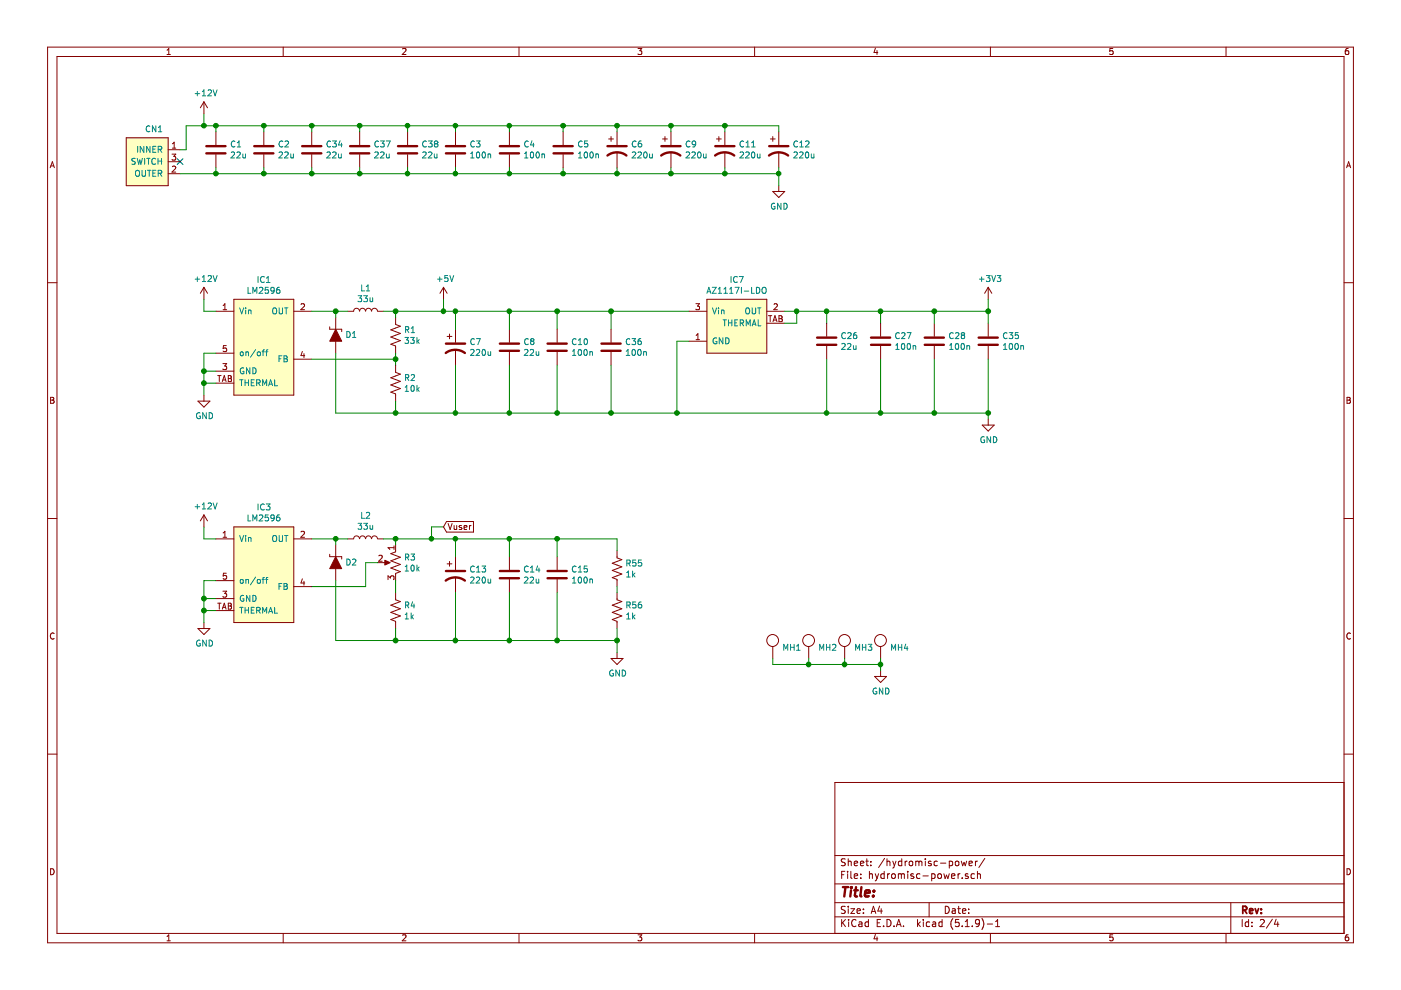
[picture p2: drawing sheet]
EESchema Schematic File Version 4
EELAYER 30 0
EELAYER END
$Descr A4 11693 8268
encoding utf-8
Sheet 2 4
Title ""
Date ""
Rev ""
Comp ""
Comment1 ""
Comment2 ""
Comment3 ""
Comment4 ""
$EndDescr
$Comp
L power:+12V #PWR01
U 1 1
P 1700 950
F 0 "#PWR01" H 1700 800 50  0001 C CNN
F 1 "+12V" H 1715 1123 50  0000 C CNN
F 2 "" H 1700 950 50  0001 C CNN
F 3 "" H 1700 950 50  0001 C CNN
	1    1700 950 
	1    0    0    -1  
$EndComp
$Comp
L power:GND #PWR02
U 1 1
P 6500 1550
F 0 "#PWR02" H 6500 1300 50  0001 C CNN
F 1 "GND" H 6505 1377 50  0000 C CNN
F 2 "" H 6500 1550 50  0001 C CNN
F 3 "" H 6500 1550 50  0001 C CNN
	1    6500 1550
	1    0    0    -1  
$EndComp
$Comp
L Device:C C1
U 1 1
P 1800 1250
F 0 "C1" H 1915 1296 50  0000 L CNN
F 1 "22u" H 1915 1205 50  0000 L CNN
F 2 "hydromisc:HM_1206" H 1838 1100 50  0001 C CNN
F 3 "~" H 1800 1250 50  0001 C CNN
	1    1800 1250
	1    0    0    -1  
$EndComp
$Comp
L Device:C C2
U 1 1
P 2200 1250
F 0 "C2" H 2315 1296 50  0000 L CNN
F 1 "22u" H 2315 1205 50  0000 L CNN
F 2 "hydromisc:HM_1206" H 2238 1100 50  0001 C CNN
F 3 "~" H 2200 1250 50  0001 C CNN
	1    2200 1250
	1    0    0    -1  
$EndComp
$Comp
L Device:C C3
U 1 1
P 3800 1250
F 0 "C3" H 3915 1296 50  0000 L CNN
F 1 "100n" H 3915 1205 50  0000 L CNN
F 2 "hydromisc:HM_0603" H 3838 1100 50  0001 C CNN
F 3 "~" H 3800 1250 50  0001 C CNN
	1    3800 1250
	1    0    0    -1  
$EndComp
$Comp
L Device:C C4
U 1 1
P 4250 1250
F 0 "C4" H 4365 1296 50  0000 L CNN
F 1 "100n" H 4365 1205 50  0000 L CNN
F 2 "hydromisc:HM_0603" H 4288 1100 50  0001 C CNN
F 3 "~" H 4250 1250 50  0001 C CNN
	1    4250 1250
	1    0    0    -1  
$EndComp
$Comp
L Device:C C5
U 1 1
P 4700 1250
F 0 "C5" H 4815 1296 50  0000 L CNN
F 1 "100n" H 4815 1205 50  0000 L CNN
F 2 "hydromisc:HM_0603" H 4738 1100 50  0001 C CNN
F 3 "~" H 4700 1250 50  0001 C CNN
	1    4700 1250
	1    0    0    -1  
$EndComp
Wire Wire Line
	4700 1400 4700 1450
Wire Wire Line
	4700 1450 4250 1450
Wire Wire Line
	1800 1450 1800 1400
Wire Wire Line
	2200 1400 2200 1450
Wire Wire Line
	2200 1450 1800 1450
Wire Wire Line
	3800 1400 3800 1450
Connection ~ 3800 1450
Wire Wire Line
	3800 1450 3400 1450
Wire Wire Line
	4250 1400 4250 1450
Connection ~ 4250 1450
Wire Wire Line
	4250 1450 3800 1450
Connection ~ 1800 1450
Wire Wire Line
	1800 1100 1800 1050
Wire Wire Line
	1800 1050 1700 1050
Wire Wire Line
	1800 1050 2200 1050
Wire Wire Line
	4700 1050 4700 1100
Connection ~ 1800 1050
Wire Wire Line
	4250 1100 4250 1050
Connection ~ 4250 1050
Wire Wire Line
	4250 1050 4700 1050
Wire Wire Line
	3800 1100 3800 1050
Connection ~ 3800 1050
Wire Wire Line
	3800 1050 4250 1050
Wire Wire Line
	2200 1100 2200 1050
Wire Wire Line
	3400 1050 3800 1050
Wire Wire Line
	1700 950  1700 1050
Connection ~ 1700 1050
Wire Wire Line
	1700 1050 1550 1050
$Comp
L Device:CP1 C6
U 1 1
P 5150 1250
F 0 "C6" H 5265 1296 50  0000 L CNN
F 1 "220u" H 5265 1205 50  0000 L CNN
F 2 "hydromisc:HM_C_8MM_3.5MM" H 5150 1250 50  0001 C CNN
F 3 "~" H 5150 1250 50  0001 C CNN
	1    5150 1250
	1    0    0    -1  
$EndComp
Wire Wire Line
	4700 1050 5150 1050
Wire Wire Line
	5150 1050 5150 1100
Connection ~ 4700 1050
Wire Wire Line
	4700 1450 5150 1450
Wire Wire Line
	5150 1450 5150 1400
Connection ~ 4700 1450
$Comp
L Device:CP1 C9
U 1 1
P 5600 1250
F 0 "C9" H 5715 1296 50  0000 L CNN
F 1 "220u" H 5715 1205 50  0000 L CNN
F 2 "hydromisc:HM_C_8MM_3.5MM" H 5600 1250 50  0001 C CNN
F 3 "~" H 5600 1250 50  0001 C CNN
	1    5600 1250
	1    0    0    -1  
$EndComp
$Comp
L Device:CP1 C11
U 1 1
P 6050 1250
F 0 "C11" H 6165 1296 50  0000 L CNN
F 1 "220u" H 6165 1205 50  0000 L CNN
F 2 "hydromisc:HM_C_8MM_3.5MM" H 6050 1250 50  0001 C CNN
F 3 "~" H 6050 1250 50  0001 C CNN
	1    6050 1250
	1    0    0    -1  
$EndComp
$Comp
L Device:CP1 C12
U 1 1
P 6500 1250
F 0 "C12" H 6615 1296 50  0000 L CNN
F 1 "220u" H 6615 1205 50  0000 L CNN
F 2 "hydromisc:HM_C_8MM_3.5MM" H 6500 1250 50  0001 C CNN
F 3 "~" H 6500 1250 50  0001 C CNN
	1    6500 1250
	1    0    0    -1  
$EndComp
Wire Wire Line
	5150 1050 5600 1050
Wire Wire Line
	6500 1050 6500 1100
Connection ~ 5150 1050
Wire Wire Line
	6500 1400 6500 1450
Wire Wire Line
	6500 1450 6050 1450
Connection ~ 5150 1450
Wire Wire Line
	5600 1400 5600 1450
Connection ~ 5600 1450
Wire Wire Line
	5600 1450 5150 1450
Wire Wire Line
	5600 1100 5600 1050
Connection ~ 5600 1050
Wire Wire Line
	5600 1050 6050 1050
Wire Wire Line
	6050 1100 6050 1050
Connection ~ 6050 1050
Wire Wire Line
	6050 1050 6500 1050
Wire Wire Line
	6050 1400 6050 1450
Connection ~ 6050 1450
Wire Wire Line
	6050 1450 5600 1450
Wire Wire Line
	6500 1550 6500 1450
Connection ~ 6500 1450
$Comp
L power:+12V #PWR0101
U 1 1
P 1700 2500
F 0 "#PWR0101" H 1700 2350 50  0001 C CNN
F 1 "+12V" H 1715 2673 50  0000 C CNN
F 2 "" H 1700 2500 50  0001 C CNN
F 3 "" H 1700 2500 50  0001 C CNN
	1    1700 2500
	1    0    0    -1  
$EndComp
Wire Wire Line
	1800 2950 1700 2950
Wire Wire Line
	1700 2950 1700 3100
Wire Wire Line
	1800 3100 1700 3100
Connection ~ 1700 3100
Wire Wire Line
	1800 2600 1700 2600
Wire Wire Line
	1700 2600 1700 2500
$Comp
L hydromisc:diode-schottky D1
U 1 1
P 2750 2950
F 0 "D1" V 2900 2822 50  0000 R CNN
F 1 "diode-schottky" H 3150 3000 50  0001 C CNN
F 2 "hydromisc:HM_DIODE_SMB" V 3050 3000 50  0001 C CNN
F 3 "" V 3050 3000 50  0001 C CNN
	1    2750 2950
	0    -1   -1   0   
$EndComp
$Comp
L Device:L L1
U 1 1
P 3050 2600
F 0 "L1" V 3240 2600 50  0000 C CNN
F 1 "33u" V 3149 2600 50  0000 C CNN
F 2 "hydromisc:HM_L_SUMIDA_104CDMCCDS" H 3050 2600 50  0001 C CNN
F 3 "~" H 3050 2600 50  0001 C CNN
	1    3050 2600
	0    -1   -1   0   
$EndComp
$Comp
L Device:CP1 C7
U 1 1
P 3800 2900
F 0 "C7" H 3915 2946 50  0000 L CNN
F 1 "220u" H 3915 2855 50  0000 L CNN
F 2 "hydromisc:HM_C_8MM_3.5MM" H 3800 2900 50  0001 C CNN
F 3 "~" H 3800 2900 50  0001 C CNN
	1    3800 2900
	1    0    0    -1  
$EndComp
$Comp
L Device:C C10
U 1 1
P 4650 2900
F 0 "C10" H 4765 2946 50  0000 L CNN
F 1 "100n" H 4765 2855 50  0000 L CNN
F 2 "hydromisc:HM_0603" H 4688 2750 50  0001 C CNN
F 3 "~" H 4650 2900 50  0001 C CNN
	1    4650 2900
	1    0    0    -1  
$EndComp
$Comp
L Device:C C8
U 1 1
P 4250 2900
F 0 "C8" H 4365 2946 50  0000 L CNN
F 1 "22u" H 4365 2855 50  0000 L CNN
F 2 "hydromisc:HM_1206" H 4288 2750 50  0001 C CNN
F 3 "~" H 4250 2900 50  0001 C CNN
	1    4250 2900
	1    0    0    -1  
$EndComp
$Comp
L Device:R_US R1
U 1 1
P 3300 2800
F 0 "R1" H 3368 2846 50  0000 L CNN
F 1 "33k" H 3368 2755 50  0000 L CNN
F 2 "hydromisc:HM_0603" V 3340 2790 50  0001 C CNN
F 3 "~" H 3300 2800 50  0001 C CNN
	1    3300 2800
	1    0    0    -1  
$EndComp
$Comp
L Device:R_US R2
U 1 1
P 3300 3200
F 0 "R2" H 3368 3246 50  0000 L CNN
F 1 "10k" H 3368 3155 50  0000 L CNN
F 2 "hydromisc:HM_0603" V 3340 3190 50  0001 C CNN
F 3 "~" H 3300 3200 50  0001 C CNN
	1    3300 3200
	1    0    0    -1  
$EndComp
Wire Wire Line
	3200 2600 3300 2600
Wire Wire Line
	3300 2600 3300 2650
Wire Wire Line
	3300 2600 3700 2600
Wire Wire Line
	4650 2600 4650 2750
Connection ~ 3300 2600
Wire Wire Line
	4250 2750 4250 2600
Connection ~ 4250 2600
Wire Wire Line
	4250 2600 4650 2600
Wire Wire Line
	3800 2750 3800 2600
Connection ~ 3800 2600
Wire Wire Line
	3800 2600 4250 2600
Wire Wire Line
	3300 3450 3800 3450
Wire Wire Line
	4650 3450 4650 3050
Wire Wire Line
	3300 3350 3300 3450
Wire Wire Line
	4250 3050 4250 3450
Connection ~ 4250 3450
Wire Wire Line
	4250 3450 4650 3450
Wire Wire Line
	3800 3050 3800 3450
Connection ~ 3800 3450
Wire Wire Line
	3800 3450 4250 3450
Wire Wire Line
	3300 2950 3300 3000
Connection ~ 3300 3000
Wire Wire Line
	3300 3000 3300 3050
Wire Wire Line
	2800 3450 3300 3450
Connection ~ 3300 3450
$Comp
L power:GND #PWR0103
U 1 1
P 8250 3500
F 0 "#PWR0103" H 8250 3250 50  0001 C CNN
F 1 "GND" H 8255 3327 50  0000 C CNN
F 2 "" H 8250 3500 50  0001 C CNN
F 3 "" H 8250 3500 50  0001 C CNN
	1    8250 3500
	1    0    0    -1  
$EndComp
$Comp
L power:GND #PWR0102
U 1 1
P 1700 3300
F 0 "#PWR0102" H 1700 3050 50  0001 C CNN
F 1 "GND" H 1705 3127 50  0000 C CNN
F 2 "" H 1700 3300 50  0001 C CNN
F 3 "" H 1700 3300 50  0001 C CNN
	1    1700 3300
	1    0    0    -1  
$EndComp
Wire Wire Line
	1700 3100 1700 3200
Wire Wire Line
	1800 3200 1700 3200
Connection ~ 1700 3200
Wire Wire Line
	1700 3200 1700 3300
Wire Wire Line
	2600 3000 3300 3000
Wire Wire Line
	2600 2600 2800 2600
Wire Wire Line
	2800 3450 2800 2950
Wire Wire Line
	2800 2650 2800 2600
Connection ~ 2800 2600
Wire Wire Line
	2800 2600 2900 2600
Wire Wire Line
	1500 1250 1550 1250
Wire Wire Line
	1550 1050 1550 1250
$Comp
L power:+12V #PWR0104
U 1 1
P 1700 4400
F 0 "#PWR0104" H 1700 4250 50  0001 C CNN
F 1 "+12V" H 1715 4573 50  0000 C CNN
F 2 "" H 1700 4400 50  0001 C CNN
F 3 "" H 1700 4400 50  0001 C CNN
	1    1700 4400
	1    0    0    -1  
$EndComp
Wire Wire Line
	1800 4850 1700 4850
Wire Wire Line
	1700 4850 1700 5000
Wire Wire Line
	1800 5000 1700 5000
Connection ~ 1700 5000
Wire Wire Line
	1800 4500 1700 4500
Wire Wire Line
	1700 4500 1700 4400
$Comp
L hydromisc:diode-schottky D2
U 1 1
P 2750 4850
F 0 "D2" V 2900 4722 50  0000 R CNN
F 1 "diode-schottky" H 3150 4900 50  0001 C CNN
F 2 "hydromisc:HM_DIODE_SMB" V 3050 4900 50  0001 C CNN
F 3 "" V 3050 4900 50  0001 C CNN
	1    2750 4850
	0    -1   -1   0   
$EndComp
$Comp
L Device:L L2
U 1 1
P 3050 4500
F 0 "L2" V 3240 4500 50  0000 C CNN
F 1 "33u" V 3149 4500 50  0000 C CNN
F 2 "hydromisc:HM_L_SUMIDA_104CDMCCDS" H 3050 4500 50  0001 C CNN
F 3 "~" H 3050 4500 50  0001 C CNN
	1    3050 4500
	0    -1   -1   0   
$EndComp
Wire Wire Line
	3200 4500 3300 4500
Wire Wire Line
	3300 4500 3300 4550
Wire Wire Line
	3300 4500 3600 4500
Wire Wire Line
	4650 4500 4650 4650
Connection ~ 3300 4500
Wire Wire Line
	4250 4650 4250 4500
Connection ~ 4250 4500
Wire Wire Line
	4250 4500 4650 4500
Wire Wire Line
	3800 4650 3800 4500
Connection ~ 3800 4500
Wire Wire Line
	3800 4500 4250 4500
$Comp
L power:GND #PWR0106
U 1 1
P 1700 5200
F 0 "#PWR0106" H 1700 4950 50  0001 C CNN
F 1 "GND" H 1705 5027 50  0000 C CNN
F 2 "" H 1700 5200 50  0001 C CNN
F 3 "" H 1700 5200 50  0001 C CNN
	1    1700 5200
	1    0    0    -1  
$EndComp
Wire Wire Line
	1700 5000 1700 5100
Wire Wire Line
	1800 5100 1700 5100
Connection ~ 1700 5100
Wire Wire Line
	1700 5100 1700 5200
Wire Wire Line
	2600 4500 2800 4500
Wire Wire Line
	2800 4550 2800 4500
Connection ~ 2800 4500
Wire Wire Line
	2800 4500 2900 4500
$Comp
L power:+5V #PWR0107
U 1 1
P 3700 2500
F 0 "#PWR0107" H 3700 2350 50  0001 C CNN
F 1 "+5V" H 3715 2673 50  0000 C CNN
F 2 "" H 3700 2500 50  0001 C CNN
F 3 "" H 3700 2500 50  0001 C CNN
	1    3700 2500
	1    0    0    -1  
$EndComp
$Comp
L Device:R_POT_US R3
U 1 1
P 3300 4700
F 0 "R3" H 3232 4746 50  0000 R CNN
F 1 "10k" H 3232 4655 50  0000 R CNN
F 2 "hydromisc:HM_TRIMPOT_AB_HA06" H 3300 4700 50  0001 C CNN
F 3 "~" H 3300 4700 50  0001 C CNN
	1    3300 4700
	-1   0    0    -1  
$EndComp
Wire Wire Line
	2600 4900 3050 4900
Wire Wire Line
	3050 4900 3050 4700
Wire Wire Line
	3050 4700 3150 4700
Text GLabel 3700 4400 2    50   Input ~ 0
Vuser
Wire Wire Line
	3700 2500 3700 2600
Connection ~ 3700 2600
Wire Wire Line
	3700 2600 3800 2600
Wire Wire Line
	3700 4400 3600 4400
Wire Wire Line
	3600 4400 3600 4500
Connection ~ 3600 4500
Wire Wire Line
	3600 4500 3800 4500
NoConn ~ 1500 1350
$Comp
L hydromisc:LM2596 IC1
U 1 1
P 2150 2350
F 0 "IC1" H 2200 2365 50  0000 C CNN
F 1 "LM2596" H 2200 2274 50  0000 C CNN
F 2 "hydromisc:HM_TO-263-5" H 2150 2350 50  0001 C CNN
F 3 "" H 2150 2350 50  0001 C CNN
	1    2150 2350
	1    0    0    -1  
$EndComp
$Comp
L hydromisc:LM2596 IC3
U 1 1
P 2150 4250
F 0 "IC3" H 2200 4265 50  0000 C CNN
F 1 "LM2596" H 2200 4174 50  0000 C CNN
F 2 "hydromisc:HM_TO-263-5" H 2150 4250 50  0001 C CNN
F 3 "" H 2150 4250 50  0001 C CNN
	1    2150 4250
	1    0    0    -1  
$EndComp
Wire Wire Line
	3300 4850 3300 4950
Wire Wire Line
	2800 5350 2800 4850
Wire Wire Line
	5150 5450 5150 5350
$Comp
L power:GND #PWR0105
U 1 1
P 5150 5450
F 0 "#PWR0105" H 5150 5200 50  0001 C CNN
F 1 "GND" H 5155 5277 50  0000 C CNN
F 2 "" H 5150 5450 50  0001 C CNN
F 3 "" H 5150 5450 50  0001 C CNN
	1    5150 5450
	1    0    0    -1  
$EndComp
Connection ~ 3300 5350
Wire Wire Line
	2800 5350 3300 5350
Wire Wire Line
	3800 5350 4250 5350
Connection ~ 3800 5350
Wire Wire Line
	3800 4950 3800 5350
Wire Wire Line
	4250 5350 4650 5350
Connection ~ 4250 5350
Wire Wire Line
	4250 4950 4250 5350
Wire Wire Line
	3300 5250 3300 5350
Wire Wire Line
	4650 5350 4650 4950
Wire Wire Line
	3300 5350 3800 5350
$Comp
L Device:R_US R4
U 1 1
P 3300 5100
F 0 "R4" H 3368 5146 50  0000 L CNN
F 1 "1k" H 3368 5055 50  0000 L CNN
F 2 "hydromisc:HM_0603" V 3340 5090 50  0001 C CNN
F 3 "~" H 3300 5100 50  0001 C CNN
	1    3300 5100
	1    0    0    -1  
$EndComp
$Comp
L Device:C C14
U 1 1
P 4250 4800
F 0 "C14" H 4365 4846 50  0000 L CNN
F 1 "22u" H 4365 4755 50  0000 L CNN
F 2 "hydromisc:HM_1206" H 4288 4650 50  0001 C CNN
F 3 "~" H 4250 4800 50  0001 C CNN
	1    4250 4800
	1    0    0    -1  
$EndComp
$Comp
L Device:C C15
U 1 1
P 4650 4800
F 0 "C15" H 4765 4846 50  0000 L CNN
F 1 "100n" H 4765 4755 50  0000 L CNN
F 2 "hydromisc:HM_0603" H 4688 4650 50  0001 C CNN
F 3 "~" H 4650 4800 50  0001 C CNN
	1    4650 4800
	1    0    0    -1  
$EndComp
$Comp
L Device:CP1 C13
U 1 1
P 3800 4800
F 0 "C13" H 3915 4846 50  0000 L CNN
F 1 "220u" H 3915 4755 50  0000 L CNN
F 2 "hydromisc:HM_C_8MM_3.5MM" H 3800 4800 50  0001 C CNN
F 3 "~" H 3800 4800 50  0001 C CNN
	1    3800 4800
	1    0    0    -1  
$EndComp
$Comp
L hydromisc:AZ1117I-LDO IC7
U 1 1
P 6100 2350
F 0 "IC7" H 6150 2365 50  0000 C CNN
F 1 "AZ1117I-LDO" H 6150 2274 50  0000 C CNN
F 2 "hydromisc:HM_SOT-223" H 6100 2350 50  0001 C CNN
F 3 "" H 6100 2350 50  0001 C CNN
	1    6100 2350
	1    0    0    -1  
$EndComp
Wire Wire Line
	5100 3450 5650 3450
Wire Wire Line
	5650 3450 5650 2850
Wire Wire Line
	5650 2850 5750 2850
Wire Wire Line
	5100 2600 5750 2600
$Comp
L Device:C C26
U 1 1
P 6900 2850
F 0 "C26" H 7015 2896 50  0000 L CNN
F 1 "22u" H 7015 2805 50  0000 L CNN
F 2 "hydromisc:HM_1206" H 6938 2700 50  0001 C CNN
F 3 "~" H 6900 2850 50  0001 C CNN
	1    6900 2850
	1    0    0    -1  
$EndComp
$Comp
L Device:C C27
U 1 1
P 7350 2850
F 0 "C27" H 7465 2896 50  0000 L CNN
F 1 "100n" H 7465 2805 50  0000 L CNN
F 2 "hydromisc:HM_0603" H 7388 2700 50  0001 C CNN
F 3 "~" H 7350 2850 50  0001 C CNN
	1    7350 2850
	1    0    0    -1  
$EndComp
$Comp
L Device:C C28
U 1 1
P 7800 2850
F 0 "C28" H 7915 2896 50  0000 L CNN
F 1 "100n" H 7915 2805 50  0000 L CNN
F 2 "hydromisc:HM_0603" H 7838 2700 50  0001 C CNN
F 3 "~" H 7800 2850 50  0001 C CNN
	1    7800 2850
	1    0    0    -1  
$EndComp
Wire Wire Line
	6550 2600 6650 2600
Wire Wire Line
	7800 2600 7800 2700
Wire Wire Line
	7350 2700 7350 2600
Connection ~ 7350 2600
Wire Wire Line
	7350 2600 7800 2600
Wire Wire Line
	6900 2700 6900 2600
Connection ~ 6900 2600
Wire Wire Line
	6900 2600 7350 2600
Wire Wire Line
	5650 3450 6900 3450
Wire Wire Line
	7800 3450 7800 3000
Connection ~ 5650 3450
Wire Wire Line
	7350 3000 7350 3450
Connection ~ 7350 3450
Wire Wire Line
	7350 3450 7800 3450
Wire Wire Line
	6900 3000 6900 3450
Connection ~ 6900 3450
Wire Wire Line
	6900 3450 7350 3450
$Comp
L power:+3V3 #PWR0123
U 1 1
P 8250 2500
F 0 "#PWR0123" H 8250 2350 50  0001 C CNN
F 1 "+3V3" H 8265 2673 50  0000 C CNN
F 2 "" H 8250 2500 50  0001 C CNN
F 3 "" H 8250 2500 50  0001 C CNN
	1    8250 2500
	1    0    0    -1  
$EndComp
Wire Wire Line
	6550 2700 6650 2700
Wire Wire Line
	6650 2700 6650 2600
Connection ~ 6650 2600
Wire Wire Line
	6650 2600 6900 2600
$Comp
L hydromisc:DC_COAX_POWER_NO_SHIELD CN1
U 1 1
P 1400 1100
F 0 "CN1" H 1283 1123 50  0000 C CNN
F 1 "DC_COAX_POWER_NO_SHIELD" H 1550 1100 50  0001 C CNN
F 2 "hydromisc:HM_DC_COAX_POWER_PJ-102AH" H 1400 1100 50  0001 C CNN
F 3 "" H 1400 1100 50  0001 C CNN
	1    1400 1100
	1    0    0    -1  
$EndComp
Wire Wire Line
	1500 1450 1800 1450
$Comp
L Device:C C34
U 1 1
P 2600 1250
F 0 "C34" H 2715 1296 50  0000 L CNN
F 1 "22u" H 2715 1205 50  0000 L CNN
F 2 "hydromisc:HM_1206" H 2638 1100 50  0001 C CNN
F 3 "~" H 2600 1250 50  0001 C CNN
	1    2600 1250
	1    0    0    -1  
$EndComp
Wire Wire Line
	2200 1050 2600 1050
Wire Wire Line
	2600 1050 2600 1100
Connection ~ 2200 1050
Wire Wire Line
	2200 1450 2600 1450
Wire Wire Line
	2600 1450 2600 1400
Connection ~ 2200 1450
$Comp
L Device:C C35
U 1 1
P 8250 2850
F 0 "C35" H 8365 2896 50  0000 L CNN
F 1 "100n" H 8365 2805 50  0000 L CNN
F 2 "hydromisc:HM_0603" H 8288 2700 50  0001 C CNN
F 3 "~" H 8250 2850 50  0001 C CNN
	1    8250 2850
	1    0    0    -1  
$EndComp
Wire Wire Line
	7800 2600 8250 2600
Wire Wire Line
	8250 2600 8250 2500
Connection ~ 7800 2600
Wire Wire Line
	8250 2700 8250 2600
Connection ~ 8250 2600
Wire Wire Line
	7800 3450 8250 3450
Wire Wire Line
	8250 3450 8250 3500
Connection ~ 7800 3450
Wire Wire Line
	8250 3450 8250 3000
Connection ~ 8250 3450
$Comp
L Device:C C36
U 1 1
P 5100 2900
F 0 "C36" H 5215 2946 50  0000 L CNN
F 1 "100n" H 5215 2855 50  0000 L CNN
F 2 "hydromisc:HM_0603" H 5138 2750 50  0001 C CNN
F 3 "~" H 5100 2900 50  0001 C CNN
	1    5100 2900
	1    0    0    -1  
$EndComp
Wire Wire Line
	4650 3450 5100 3450
Wire Wire Line
	5100 3450 5100 3050
Connection ~ 4650 3450
Wire Wire Line
	4650 2600 5100 2600
Wire Wire Line
	5100 2600 5100 2750
Connection ~ 4650 2600
Connection ~ 5100 2600
Connection ~ 5100 3450
$Comp
L Device:C C37
U 1 1
P 3000 1250
F 0 "C37" H 3115 1296 50  0000 L CNN
F 1 "22u" H 3115 1205 50  0000 L CNN
F 2 "hydromisc:HM_1206" H 3038 1100 50  0001 C CNN
F 3 "~" H 3000 1250 50  0001 C CNN
	1    3000 1250
	1    0    0    -1  
$EndComp
Wire Wire Line
	3000 1400 3000 1450
Wire Wire Line
	3000 1100 3000 1050
Wire Wire Line
	3000 1050 2600 1050
Connection ~ 2600 1050
Wire Wire Line
	2600 1450 3000 1450
Connection ~ 2600 1450
$Comp
L Device:C C38
U 1 1
P 3400 1250
F 0 "C38" H 3515 1296 50  0000 L CNN
F 1 "22u" H 3515 1205 50  0000 L CNN
F 2 "hydromisc:HM_1206" H 3438 1100 50  0001 C CNN
F 3 "~" H 3400 1250 50  0001 C CNN
	1    3400 1250
	1    0    0    -1  
$EndComp
Wire Wire Line
	3000 1450 3400 1450
Wire Wire Line
	3400 1450 3400 1400
Connection ~ 3000 1450
Connection ~ 3400 1450
Wire Wire Line
	3400 1100 3400 1050
Wire Wire Line
	3400 1050 3000 1050
Connection ~ 3400 1050
Connection ~ 3000 1050
$Comp
L hydromisc:MOUNTING_HOLE MH1
U 1 1
P 6450 5400
F 0 "MH1" H 6528 5392 50  0000 L CNN
F 1 "MOUNTING_HOLE" H 6450 5400 50  0001 C CNN
F 2 "hydromisc:HM_MOUNTING_HOLE_6MM_3MM" H 6450 5400 50  0001 C CNN
F 3 "" H 6450 5400 50  0001 C CNN
	1    6450 5400
	1    0    0    -1  
$EndComp
$Comp
L hydromisc:MOUNTING_HOLE MH2
U 1 1
P 6750 5400
F 0 "MH2" H 6828 5392 50  0000 L CNN
F 1 "MOUNTING_HOLE" H 6750 5400 50  0001 C CNN
F 2 "hydromisc:HM_MOUNTING_HOLE_6MM_3MM" H 6750 5400 50  0001 C CNN
F 3 "" H 6750 5400 50  0001 C CNN
	1    6750 5400
	1    0    0    -1  
$EndComp
$Comp
L hydromisc:MOUNTING_HOLE MH3
U 1 1
P 7050 5400
F 0 "MH3" H 7128 5392 50  0000 L CNN
F 1 "MOUNTING_HOLE" H 7050 5400 50  0001 C CNN
F 2 "hydromisc:HM_MOUNTING_HOLE_6MM_3MM" H 7050 5400 50  0001 C CNN
F 3 "" H 7050 5400 50  0001 C CNN
	1    7050 5400
	1    0    0    -1  
$EndComp
$Comp
L hydromisc:MOUNTING_HOLE MH4
U 1 1
P 7350 5400
F 0 "MH4" H 7428 5392 50  0000 L CNN
F 1 "MOUNTING_HOLE" H 7350 5400 50  0001 C CNN
F 2 "hydromisc:HM_MOUNTING_HOLE_6MM_3MM" H 7350 5400 50  0001 C CNN
F 3 "" H 7350 5400 50  0001 C CNN
	1    7350 5400
	1    0    0    -1  
$EndComp
$Comp
L power:GND #PWR0143
U 1 1
P 7350 5600
F 0 "#PWR0143" H 7350 5350 50  0001 C CNN
F 1 "GND" H 7355 5427 50  0000 C CNN
F 2 "" H 7350 5600 50  0001 C CNN
F 3 "" H 7350 5600 50  0001 C CNN
	1    7350 5600
	1    0    0    -1  
$EndComp
Wire Wire Line
	7350 5600 7350 5550
Wire Wire Line
	7350 5550 7050 5550
Wire Wire Line
	6450 5550 6450 5500
Connection ~ 7350 5550
Wire Wire Line
	7350 5550 7350 5500
Wire Wire Line
	6750 5500 6750 5550
Connection ~ 6750 5550
Wire Wire Line
	6750 5550 6450 5550
Wire Wire Line
	7050 5500 7050 5550
Connection ~ 7050 5550
Wire Wire Line
	7050 5550 6750 5550
$Comp
L Device:R_US R55
U 1 1
P 5150 4750
F 0 "R55" H 5218 4796 50  0000 L CNN
F 1 "1k" H 5218 4705 50  0000 L CNN
F 2 "hydromisc:HM_0603" V 5190 4740 50  0001 C CNN
F 3 "~" H 5150 4750 50  0001 C CNN
	1    5150 4750
	1    0    0    -1  
$EndComp
$Comp
L Device:R_US R56
U 1 1
P 5150 5100
F 0 "R56" H 5218 5146 50  0000 L CNN
F 1 "1k" H 5218 5055 50  0000 L CNN
F 2 "hydromisc:HM_0603" V 5190 5090 50  0001 C CNN
F 3 "~" H 5150 5100 50  0001 C CNN
	1    5150 5100
	1    0    0    -1  
$EndComp
Wire Wire Line
	5150 5350 4650 5350
Connection ~ 4650 5350
Wire Wire Line
	4650 4500 5150 4500
Wire Wire Line
	5150 4500 5150 4600
Connection ~ 4650 4500
Wire Wire Line
	5150 4900 5150 4950
Wire Wire Line
	5150 5250 5150 5350
Connection ~ 5150 5350
$EndSCHEMATC
